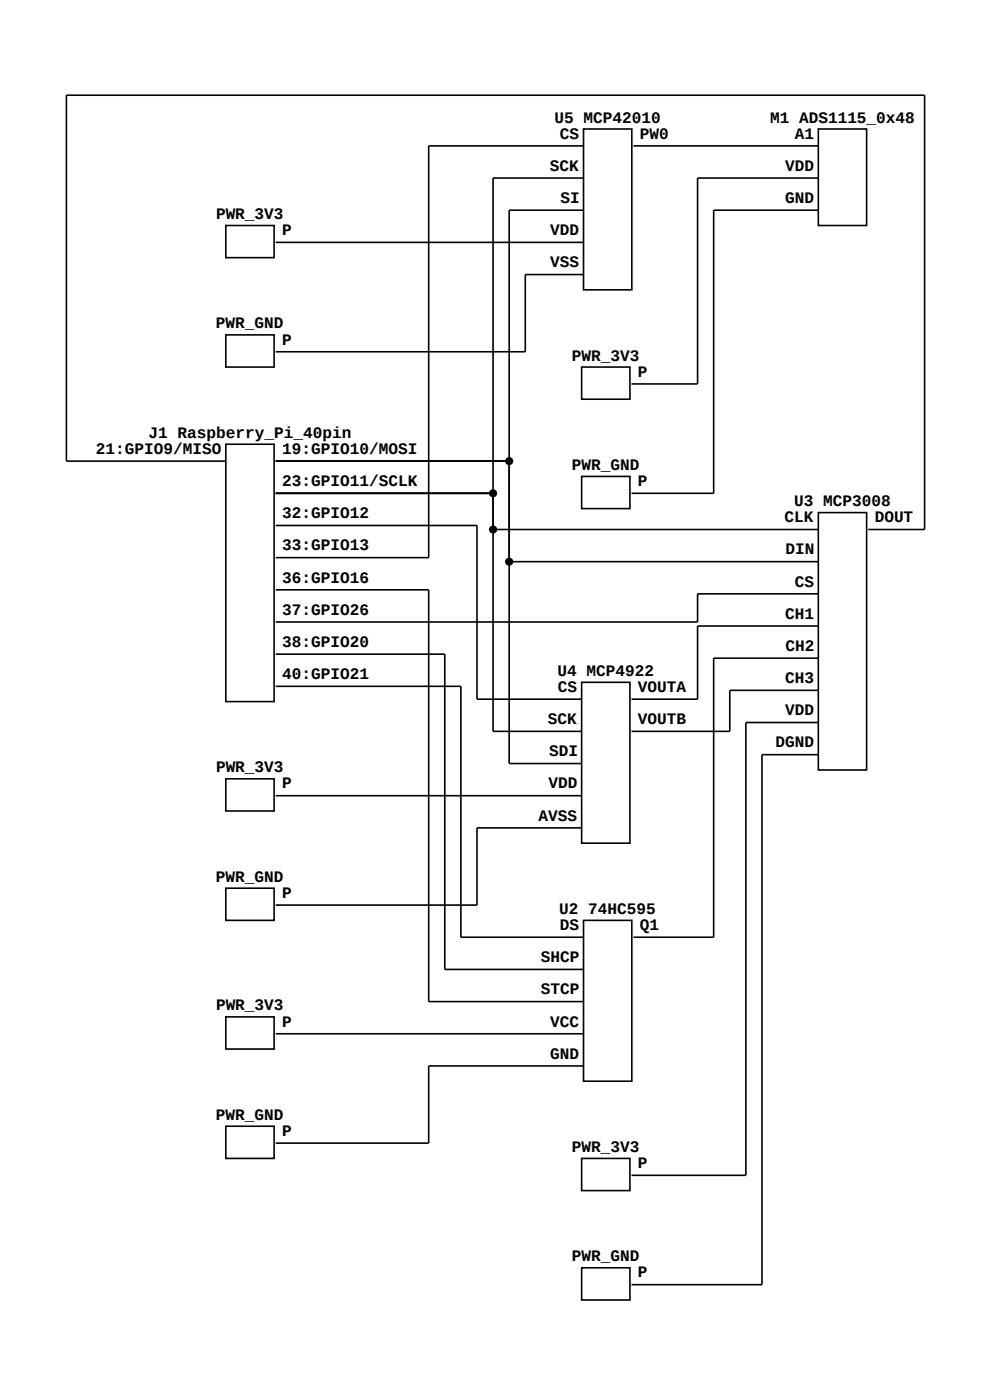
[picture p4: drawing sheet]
<svg xmlns="http://www.w3.org/2000/svg" width="297mm" height="420mm" viewBox="0 0 297 420" stroke-linecap="round" stroke-linejoin="round" font-family="sans-serif">
<g fill="none" stroke="#000" stroke-width=".48">
<path d="M174.9 38.7h14.5v48.3h-14.5zM245.3 38.7h14.4v28.9h-14.4zM174.9 43.8h-46.4v123.5h-45.9M174.9 53.4h-27.1v166h26.5M189.8 43.8h55.5M245.3 53.4h-36.2v61.8h-19.8M67.7 67.6h14.5v9.7h-14.5zM82.6 72.7h92.3M174.9 63.1h-22.3v166h21.7M245.3 63.1h-31.4v84.9h-24.6M174.9 82.4h-17.5v23.1h-74.8M67.7 100.5h14.5v9.6h-14.5z"/>
<path d="M174.3 110.1h14.5v9.7h-14.5zM67.7 133.3h14.5v77.2h-14.5zM67.7 138.3h-47.8v-109.7h257.2v130.2h-16.9M82.6 138.3h70M82.6 148h65.2M82.6 157.6h60.4v52.2h31.3M147.8 158.8h97.5M174.3 142.9h14.5v9.7h-14.5zM245.3 153.8h14.4v77.2h-14.4zM82.6 176.9h45.9v123.6h46.4M152.6 168.5h92.7M245.3 178.2h-36.2v8.4h-126.5"/>
<path d="M82.6 196.2h50.7v94.6h41.6M245.3 197.5h-31.4v83.7h-24.1M245.3 187.8h-36.2v22h-19.8M82.6 205.9h55.5v75.3h36.8M174.3 204.7h14.5v48.2h-14.5zM245.3 207.1h-26.6v12.3h-29.4M245.3 216.8h-21.8v135.8h-34.2M67.7 233.6h14.5v9.7h-14.5zM82.6 238.7h91.7M245.3 226.4h-16.9v159h-39.1M174.3 248.4h-31.3v23.1h-60.4M67.7 266.5h14.5v9.6h-14.5z"/>
<path d="M174.9 276.1h14.5v48.3h-14.5zM67.7 305.1h14.5v9.6h-14.5zM82.6 310.1h92.3M174.9 319.8h-46.4v23.1h-45.9M67.7 337.9h14.5v9.6h-14.5zM174.3 347.5h14.5v9.7h-14.5zM174.3 380.3h14.5v9.7h-14.5z"/>
</g>
<g fill="#000" stroke="#000" stroke-width=".48">
<circle cx="152.6" cy="138.3" r=".97"/>
<circle cx="147.8" cy="148" r=".97"/>
<circle cx="147.8" cy="158.8" r=".97"/>
<circle cx="152.6" cy="168.5" r=".97"/>
</g>
<g font-size="4.8">
<text x="166.2" y="36.8">U5 MCP42010</text>
<text x="167.8" y="41.6">CS</text>
<text x="191.8" y="41.6">PW0</text>
<text x="230.8" y="36.8">M1 ADS1115_0x48</text>
<text x="238.2" y="41.6">A1</text>
<text x="164.7" y="51.2">SCK</text>
<text x="235.3" y="51.2">VDD</text>
<text x="64.7" y="65.7">PWR_3V3</text>
<text x="168" y="60.9">SI</text>
<text x="235.3" y="60.9">GND</text>
<text x="84.6" y="70.5">P</text>
<text x="164.9" y="70.5">VDD</text>
<text x="164.9" y="80.2">VSS</text>
<text x="64.7" y="98.5">PWR_GND</text>
<text x="84.6" y="103.4">P</text>
<text x="171.4" y="108.2">PWR_3V3</text>
<text x="191.2" y="113">P</text>
<text x="44.5" y="131.3">J1 Raspberry_Pi_40pin</text>
<text x="28.8" y="136.2">21:GPIO9/MISO</text>
<text x="84.6" y="136.2">19:GPIO10/MOSI</text>
<text x="171.4" y="141">PWR_GND</text>
<text x="84.6" y="145.8">23:GPIO11/SCLK</text>
<text x="191.2" y="145.8">P</text>
<text x="84.6" y="155.5">32:GPIO12</text>
<text x="238" y="151.9">U3 MCP3008</text>
<text x="235.1" y="156.7">CLK</text>
<text x="262.1" y="156.7">DOUT</text>
<text x="84.6" y="165.1">33:GPIO13</text>
<text x="235.4" y="166.3">DIN</text>
<text x="84.6" y="174.8">36:GPIO16</text>
<text x="238.2" y="176">CS</text>
<text x="84.6" y="184.4">37:GPIO26</text>
<text x="235.3" y="185.6">CH1</text>
<text x="84.6" y="194.1">38:GPIO20</text>
<text x="235.4" y="195.3">CH2</text>
<text x="84.6" y="203.7">40:GPIO21</text>
<text x="167.1" y="202.8">U4 MCP4922</text>
<text x="167.2" y="207.6">CS</text>
<text x="191.2" y="207.6">VOUTA</text>
<text x="235.4" y="204.9">CH3</text>
<text x="235.3" y="214.6">VDD</text>
<text x="164.2" y="217.2">SCK</text>
<text x="191.2" y="217.2">VOUTB</text>
<text x="164.5" y="226.9">SDI</text>
<text x="232.4" y="224.2">DGND</text>
<text x="64.7" y="231.7">PWR_3V3</text>
<text x="84.6" y="236.5">P</text>
<text x="164.4" y="236.5">VDD</text>
<text x="161.4" y="246.2">AVSS</text>
<text x="64.7" y="264.5">PWR_GND</text>
<text x="84.6" y="269.4">P</text>
<text x="167.6" y="274.2">U2 74HC595</text>
<text x="167.8" y="279">DS</text>
<text x="191.8" y="279">Q1</text>
<text x="162.1" y="288.7">SHCP</text>
<text x="162.1" y="298.3">STCP</text>
<text x="64.7" y="303.1">PWR_3V3</text>
<text x="84.6" y="308">P</text>
<text x="164.9" y="308">VCC</text>
<text x="164.9" y="317.6">GND</text>
<text x="64.7" y="335.9">PWR_GND</text>
<text x="84.6" y="340.8">P</text>
<text x="171.4" y="345.6">PWR_3V3</text>
<text x="191.2" y="350.4">P</text>
<text x="171.4" y="378.4">PWR_GND</text>
<text x="191.2" y="383.2">P</text>
</g>
</svg>
